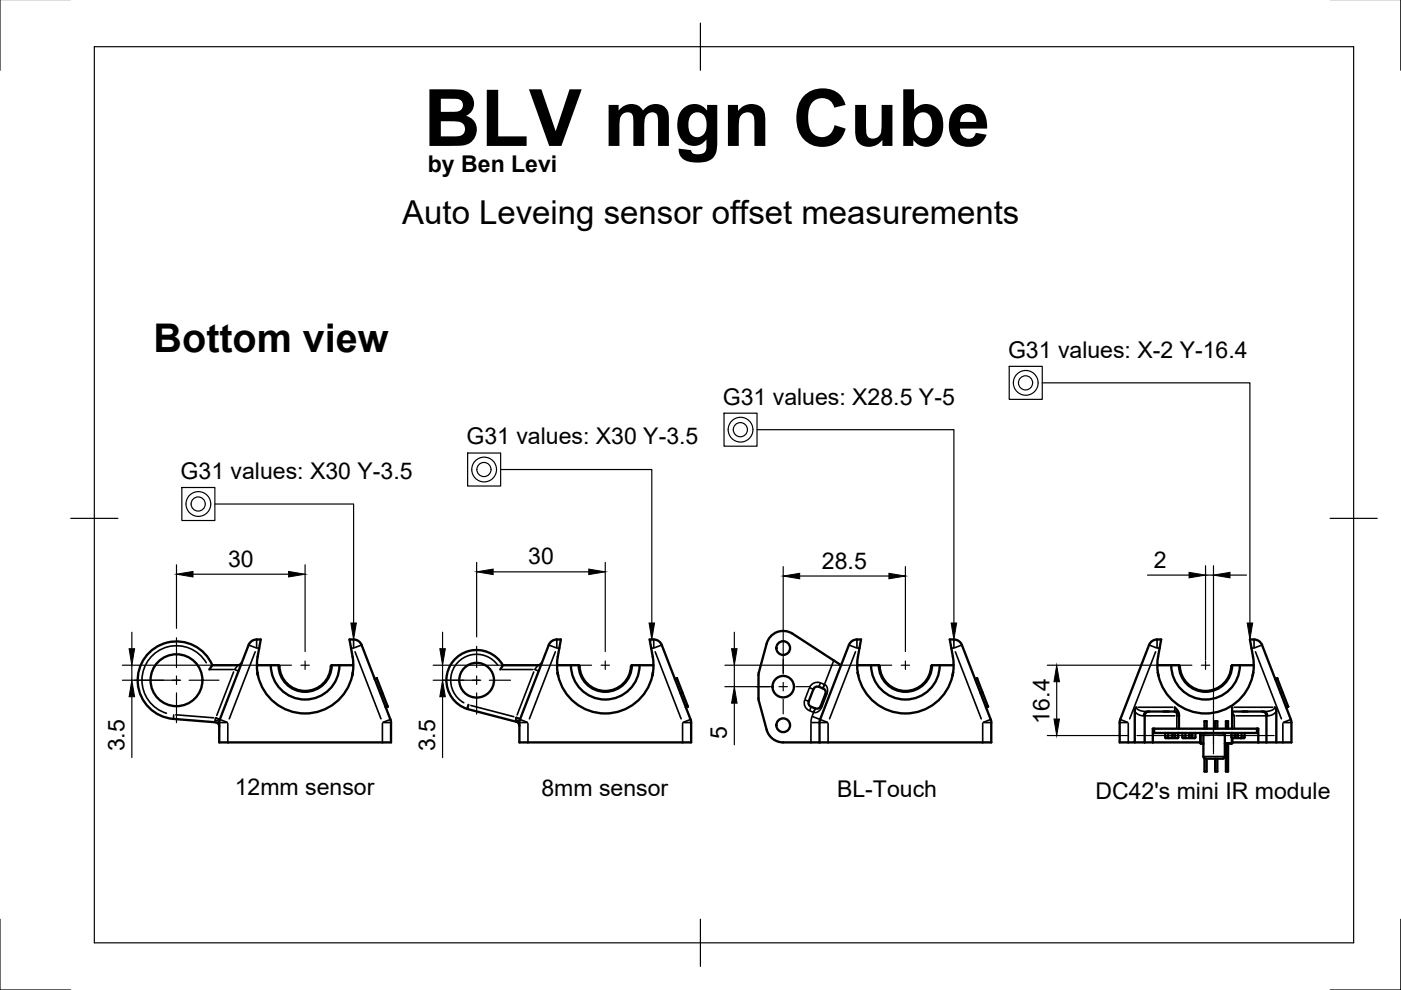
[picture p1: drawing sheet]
<svg xmlns="http://www.w3.org/2000/svg" width="297mm" height="210mm" viewBox="0 0 297 210" stroke-linecap="round" stroke-linejoin="round" font-family="sans-serif">
<!-- layer: Visible -->
<g fill="none" stroke="#000" stroke-width=".5">
<path d="M202 139.2l-.6-3.6a2.22 2.22 0 0 1 2.5 1.2l6.2 16 .1 4.6h-36.4M202 139.2l.2 1.7-.1 1.7M45 141l-.6 1M45 141a8.2 8.2 0 0 0-14.2-1.6 8.2 8.2 0 0 0 6 13l8.8 .7a.91 .91 0 0 1 .9 .9M51.3 140.5a.91 .91 0 0 1-.9 .5h-5.4M54.5 141h4.6M54.6 142.6l.1 .6zM54.7 143.2a10.2 10.2 0 0 0 10 8.1 10.2 10.2 0 0 0 10-8.1M57.4 141a7.3 7.3 0 0 0 7.3 7.3 7.3 7.3 0 0 0 7.3-7.3M59.1 141v.1a5.5 5.5 0 0 0 5.6 5.4 5.5 5.5 0 0 0 5.5-5.4l.1-.1M59.1 141a5.6 5.6 0 0 0 5.6 5.7 5.6 5.6 0 0 0 5.6-5.7M70.3 141h4.6"/>
<path d="M74.8 142.6l-.1 .6M74.8 142.6v-2.8l-.7-4.2a2.22 2.22 0 0 1 2.6 1.2l6.1 16 .1 4.6h-36.4v-4.6l6.2-16a2.22 2.22 0 0 1 2.6-1.2l-.8 4.2 .1 2.8M79.9 143.8l-.4 .2M79.9 143.8l1.1 3-.4 .2M81 146.8l1.2 3-.4 .1M82.2 149.8l-.4 .2M99.1 150.3l10.3 2.7a.91 .91 0 0 1 .7 .9M99.3 149.4l-.2 .9M106.6 141l-.5 1M106.6 141a6.4 6.4 0 0 0-10.5-.8 6.4 6.4 0 0 0 3 10.1M114.9 140.5a.91 .91 0 0 1-.8 .5h-7.5M118.1 141h4.6"/>
<path d="M118.2 142.6l.1 .6zM118.3 143.2a10.2 10.2 0 0 0 10 8.1 10.2 10.2 0 0 0 10-8.1M121.1 141a7.3 7.3 0 0 0 7.2 7.3 7.3 7.3 0 0 0 7.3-7.3M122.7 141l.1 .1a5.5 5.5 0 0 0 5.5 5.4 5.5 5.5 0 0 0 5.6-5.4l.1-.1M122.7 141a5.6 5.6 0 0 0 5.6 5.7 5.6 5.6 0 0 0 5.7-5.7M134 141h4.6M138.4 142.6l-.1 .6M138.4 142.6l.1-2.8-.8-4.2a2.13 2.13 0 0 1 2.6 1.2l6.2 16v4.6h-36.4l.1-4.6 6.2-16a2.22 2.22 0 0 1 2.5-1.2l-.7 4.2v2.8M143.5 143.8l-.4 .2M143.5 143.8l1.2 3M144.3 147l.4-.2 1.1 3-.4 .1M145.8 149.8l-.4 .2"/>
<path d="M172.8 150.2h.1M174.5 146l-.9-.4a.9 .9 0 0 0-1.1 .5l-1 2.6a.9 .9 0 0 0 .5 1.2l.8 .3M174.5 146h.1M174.5 146l.4 .3 .2 .6-1.1 2.8-.5 .5h-.7M178.3 141l-10.3-6.6a3.6 3.6 0 0 0-5.5 2.1l-1.7 6.3v5.3l1.7 6.6a3.6 3.6 0 0 0 3.6 2.7h7.7M181.7 141h4.6M181.9 142.6l.1 .6M181.9 142.6l-.1-2.8 .8-4.2a2.22 2.22 0 0 0-2.6 1.2l-6.2 16v4.6M182 143.2a10.2 10.2 0 0 0 10 8.1 10.2 10.2 0 0 0 10-8.1M184.7 141a7.3 7.3 0 0 0 7.3 7.3 7.3 7.3 0 0 0 7.2-7.3M186.3 141a5.6 5.6 0 0 0 5.7 5.7 5.6 5.6 0 0 0 5.6-5.7M186.3 141l.1 .1a5.5 5.5 0 0 0 5.6 5.4 5.5 5.5 0 0 0 5.5-5.4l.1-.1"/>
<path d="M197.6 141h4.6M202.1 142.6l-.1 .6M207.2 143.8h.1M207.2 143.8l-.5 .2M207.2 143.8l1.1 3M207.9 147l.4-.2 1.2 3-.5 .1M209.5 149.8l-.4 .2M240.6 157.4h2.1M242.7 157.4h1.7M243 150.9h.6M243.6 150.9h5a1.2 1.2 0 0 1 1.4 .9M243.6 150.9a.91 .91 0 0 0-.9 .9v5.6"/>
<path d="M244.4 157.4h10.1M244.7 154.5h-.3v2.9M244.7 154.5v.9h21.8v-.9M244.7 154.5h21.8M245.4 141h4.6M245.5 142.6l.1 .6zM245.5 142.6v-2.8l.7-4.2a2.22 2.22 0 0 0-2.6 1.2l-6.2 16v4.6h3.2v-6.6l.3-.8M245.6 143.2a10.2 10.2 0 0 0 10 8.1 10.2 10.2 0 0 0 10-8.1M246.7 150.9h1.1M247 155.4l.2 1.1h2.5l.1-.2v-.9M247.7 155.4v.9l.1 .2M248.3 141a7.3 7.3 0 0 0 7.3 7.3 7.3 7.3 0 0 0 7.3-7.3"/>
<path d="M249.1 150l.7 .9 .2 .9M250 151.8v2.7M250 141l.1 .1a5.5 5.5 0 0 0 5.5 5.4 5.5 5.5 0 0 0 5.5-5.4l.1-.1M250 141a5.6 5.6 0 0 0 5.6 5.7 5.6 5.6 0 0 0 5.6-5.7M250.7 155.4v.9l.1 .2h2.5l.1-.2v-.9M251.3 155.4v.9l.2 .2M254.5 155.4v2.1l.1 .2h.5M255.4 154.5v-1.6h.4v1.6M255.6 155.4l-.2 .1-.3 .4 .1 4.7 .4 .3h3.6l.3-.1 .2-.4v-4.5l-.1-.3-.4-.2M257.6 154.5v-1.6h.5v1.6M259.9 154.5v-1.6h.5v1.6M259.9 157.7v5.9h.5v-5.9"/>
<path d="M261.1 155.4v.9l.1 .2M261.2 150v.9M261.2 150.9h6.4M261.2 150.9l.1 .4 .4 .5M261.2 141h4.6M261.2 151v3.5M261.3 156.5l-.1 1.1-1.5 .1M261.3 157.4h5.5M263.2 155.4v.9l-.1 .2M263.4 150.9h1.1M263.9 155.4v.9l-.1 .2h-2.6M265.7 142.6l-.1 .6"/>
<path d="M265.7 142.6v-2.8l-.7-4.2a2.13 2.13 0 0 1 2.6 1.2l6.2 16.2v4.4h-3.2M266.5 154.5h.3v2.9M266.8 157.4h1.7M267.6 150.9h.5M267.6 150.9a.91 .91 0 0 1 .9 .9v5.6M270.3 150l.3 .8v6.6h-2.1M270.8 143.8l-.4 .2M270.8 143.8l1.2 3-.5 .2M272 146.8l1.1 3-.4 .1M273.1 149.8l-.4 .2M255.4 160.8v2.8h.4v-2.7M257.6 160.9v2.7h.5v-2.7"/>
<circle cx="166.1" cy="137.4" r="1.45"/>
<circle cx="37.4" cy="144.2" r="5.5"/>
<circle cx="101.1" cy="144.2" r="3.7"/>
<circle cx="166.1" cy="153.8" r="1.45"/>
<circle cx="166.1" cy="145.6" r="2.27"/>
<circle cx="248.8" cy="156" r=".43"/>
<circle cx="252.4" cy="156" r=".43"/>
<circle cx="262.1" cy="155.9" r=".43"/>
</g>
<!-- layer: Visible Narrow -->
<g fill="none" stroke="#000" stroke-width=".35">
<path d="M52.7 136.8l1.6 .6M54.1 138.2l-5.5 14.2M54.4 135.6v1.7M54.4 137.4h.5M74.5 137.4h.4M75 135.6v1.7M75.3 138.2l5.5 14.2M76.7 136.8l-1.6 .6M116.4 136.8l1.5 .6M117.7 138.2l-5.5 14.2M118 135.6v1.7M118.1 137.4h.5"/>
<path d="M138.1 137.4h.5M138.6 135.6v1.7M138.9 138.2l5.5 14.2M140.3 136.8l-1.6 .6M180 136.8l1.5 .6M181.4 138.2l-5.5 14.2M181.7 135.6v1.7M181.7 137.4h.5M201.7 137.4h.5M202.2 135.6v1.7M202.5 138.2l5.5 14.2M203.9 136.8l-1.5 .6"/>
<path d="M243.6 136.8l1.6 .6M245 138.2l-5.5 14.2M245.3 135.6v1.7M245.3 137.4h.5M265.4 137.4h.5M265.9 135.6v1.7M266.2 138.2l5.5 14.2M267.6 136.8l-1.6 .6M36.8 151.6v.8M37.3 151.6l8 .6M43.7 140.5a7.3 7.3 0 0 0-12-.8 7.3 7.3 0 0 0 3.6 11.5M44.6 142h4.9"/>
<path d="M45.6 152.7v.4M45.7 152.7a.76 .76 0 0 1 .8 .5h1.7M45.8 152.2l-.2 .5M45.8 152.2h.1M45.8 152.3l.8 .3M45.8 152.2l.8 .3M46.6 152.5l1.6 .6M48.3 153.4v3.8M49.5 142.5l-3.5 9.2M49.8 142l.8 .3M50.4 141l-.6 .9M81.1 153.4v3.8"/>
<path d="M81.2 153.2h1.7M82.8 152.5l-1.6 .6M99.8 149.6l9.1 2.4M105.5 141a5.5 5.5 0 0 0-8.5-.5 5.5 5.5 0 0 0 1.3 8.5M106.4 142h6.6M109.4 152.7v.3M109.4 152.7a.72 .72 0 0 1 .7 .5h1.7M109.4 152.1v.5M109.5 152.2l2.3 .9M109.5 152.1l.8 .3M111.9 153.4v3.8M113.2 142.5l-3.6 9.1"/>
<path d="M113.4 142l.8 .3M114.1 141l-.7 .9M144.7 153.4v3.8M144.9 153.2h1.6M146.4 152.5l-1.6 .6M170.6 148.5a1.8 1.8 0 0 0 .9 2.1M170.7 148.4l.8 .3M171.6 145.9l-.9 2.3M171.7 145.8l.8 .3M171.7 150.7l.8 .3M171.9 153.4v3.8M172 149.9l-.3 .7"/>
<path d="M172.1 153.2h3.3M172.2 152l-.3 1.1M172.3 151.9l1.6 .6M172.5 151.1l-.3 .7M172.5 151h.1M172.8 150.2l-.3 .8zM173.8 144.7a1.8 1.8 0 0 0-2.1 1M173.9 152.5l1.5 .6M173.9 144.8l-.3 .8M174 144.8l.8 .3M174 149.7h.1a.36 .36 0 0 1 .2 .4 .36 .36 0 0 1-.3 .3l-.7 .6h-.8M174.8 145.2l-.3 .8 .3-.8"/>
<path d="M174.8 145.1h.1M174.8 145.1l.4 .3 .2 .5-.1 1.3M175 147.1l.3 .1M175.2 147.4l-.9 2.3M175.6 153.4v3.8M176.7 140.3l-1.8 4.6M208.4 153.4v3.8M208.5 153.2h1.7M210 152.5l-1.5 .6M237.4 153.2h1.7M237.5 152.5l1.6 .6M239.2 153.4v3.8"/>
<path d="M240.7 150.9l.5 .5 1.1 .4M240.9 150a1.83 1.83 0 0 0 2 .9M241.3 150h7.3M242.5 151.8h.2M242.7 151.8h6.4M243 150.9a.81 .81 0 0 0-.5 .8M247.1 156.3h.6M249.1 150v.9a.79 .79 0 0 1 .4 .8M249.5 151.9v2.5M249.5 151.8h.5M250.7 156.3h.6M254.5 157.5h.1"/>
<path d="M254.6 157.5v.2M254.6 155.5v1.9M254.7 157.5h.4M255.2 155.9h4.5M259.8 157.5h1.2M261.1 157.5v.2M261.1 155.5v1.9M261.1 157.5h.2M261.7 150h8.1M261.7 151.9v2.5M262.1 151.8h6.4M263.3 156.3h.5"/>
<path d="M268.2 150.9a.81 .81 0 0 1 .5 .8M268.5 151.8h.2M270.3 150a1.83 1.83 0 0 1-2 .9M270.5 150.9l-.5 .5-1.1 .4M272 153.4v3.8M272.1 153.2h1.7M273.7 152.5l-1.6 .6M255.2 160.4h4.5"/>
</g>
<!-- layer: Border -->
<path d="M0 -.1v15M297 -.1v15M20 9.9h267v190h-267zM148.5 4.9v10M15 109.9h10M282 109.9h10M0 194.9v15h15M148.5 194.9v10M297 194.9v15h-15" fill="none" stroke="#000" stroke-width=".25"/>
<!-- layer: Center Lines -->
<g fill="none" stroke="#000" stroke-width=".25">
<path d="M37.4 135.2v6.3M101.1 137v4.5M166.1 139.8v3.1M28.4 144.2h6.3M36.5 144.2h1.8M37.4 143.3v1.8M37.4 146.9v6.3M40.1 144.2h6.3M63.8 141h1.8M64.7 140.1v1.8M93.9 144.2h4.5M100.2 144.2h1.7"/>
<path d="M101.1 143.3v1.8M101.1 146.9v4.5M103.7 144.2h4.5M127.4 141h1.8M128.3 140.1v1.8M160.3 145.6h3.1M165.2 145.6h1.7M166.1 144.7v1.8M166.1 148.3v3.1M168.7 145.6h3.1M191.1 141h1.8M192 140.1v1.8"/>
<path d="M241.1 156h11.8M254.7 141h1.8M254.7 156h1.8M255.6 140.1v1.8M257.3 151.9v7.9M258.3 156h11.8"/>
</g>
<!-- layer: Dimensions -->
<g fill="none" stroke="#000" stroke-width=".25">
<path d="M37.4 119.7v13.5M64.7 119.7v18.4M101.1 119.2v15.8M128.3 119.2v18.9M255.6 119.9v20M257.3 119.9v37.9M28 134v3.5M40.9 121.7h20.3M93.8 134v3.5M104.6 121.2h20.2M155.7 134v3.5M166.1 120.1v22.6"/>
<path d="M169.6 122.1h18.9M192 120.1v18M243.3 121.9h8.8M255.6 121.9h1.7M260.8 121.9h3.5M26 141h35.8M26 144.2h12.1M28 141v3.2M28 147.7v12.9M91.8 141h33.6M91.8 144.2h9.9M93.8 141v3.2"/>
<path d="M93.8 147.7v12.9M153.7 141h35.4M153.7 145.6h9.5M155.7 141v4.6M155.7 149.1v8.8M222 141h30.7M222 156h17.1M224 144.5v8"/>
</g>
<g fill="#000" stroke="#000" stroke-width=".21">
<path d="M27.4 137.5h1.1l-.5 3.5zM37.4 121.7l3.5-.5v1.1zM61.2 121.2l3.5 .5-3.5 .6zM93.3 137.5h1.1l-.6 3.5zM101.1 121.2l3.5-.5v1.1zM124.8 120.7l3.5 .5-3.5 .6zM155.1 137.5h1.2l-.6 3.5zM166.1 122.1l3.5-.5v1.1zM188.5 121.6l3.5 .5-3.5 .6zM252.1 121.4l3.5 .5-3.5 .6zM257.3 121.9l3.5-.5v1.1zM28 144.2l.5 3.5h-1.1z"/>
<path d="M93.8 144.2l.6 3.5h-1.1zM155.7 145.6l.6 3.5h-1.2zM224 141l.6 3.5h-1.1zM223.5 152.5h1.1l-.6 3.5z"/>
</g>
<!-- layer: Annotations -->
<g fill="none" stroke="#000" stroke-width=".25">
<path d="M214 77.7h7v7h-7zM99.1 96.1h7v7h-7zM106.1 99.6h32.1v32.5M153.5 87.6h7v7h-7zM160.5 91.1h41.7v41M221 81.2h44v50.9M38.6 103.4h7v7h-7zM45.6 106.9h29.4v25.2"/>
<circle cx="102.6" cy="99.6" r="1.5"/>
<circle cx="102.6" cy="99.5" r="2.62"/>
<circle cx="157" cy="91.1" r="1.5"/>
<circle cx="157" cy="91.1" r="2.62"/>
<circle cx="217.4" cy="81.2" r="1.5"/>
<circle cx="217.5" cy="81.2" r="2.62"/>
<circle cx="42" cy="106.9" r="1.5"/>
<circle cx="42.1" cy="106.9" r="2.62"/>
</g>
<path d="M74.4 132.1h1.2l-.6 3.5zM137.6 132.1h1.2l-.6 3.5zM201.7 132.1h1.1l-.6 3.5zM264.4 132.1h1.2l-.6 3.5z" fill="#000" stroke="#000" stroke-width=".21"/>
<text font-size="16.8" x="89.8" y="30.9">BLV mgn Cube</text>
<text font-size="8.4" x="32.6" y="74.6">Bottom view</text>
<text font-size="7" x="85.3" y="47.5">Auto Leveing sensor offset measurements</text>
<g font-size="4.9">
<text x="90.7" y="36.5">by Ben Levi</text>
<text x="213.7" y="75.9">G31 values: X-2 Y-16.4</text>
<text x="153.3" y="85.8">G31 values: X28.5 Y-5</text>
<text x="98.9" y="94.2">G31 values: X30 Y-3.5</text>
<text x="38.3" y="101.5">G31 values: X30 Y-3.5</text>
<text x="112" y="119.7">30</text>
<text x="48.3" y="120.2">30</text>
<text x="174.3" y="120.6">28.5</text>
<text x="244.6" y="120.4">2</text>
<text x="222.5" y="153.4" transform="rotate(-90 222.5 153.4)">16.4</text>
<text x="26.4" y="159.3" transform="rotate(-90 26.4 159.3)">3.5</text>
<text x="92.3" y="159.3" transform="rotate(-90 92.3 159.3)">3.5</text>
<text x="154.1" y="156.6" transform="rotate(-90 154.1 156.6)">5</text>
<text x="49.8" y="168.5">12mm sensor</text>
<text x="114.8" y="168.8">8mm sensor</text>
<text x="177.5" y="169.1">BL-Touch</text>
<text x="232.3" y="169.5">DC42's mini IR module</text>
</g>
</svg>
